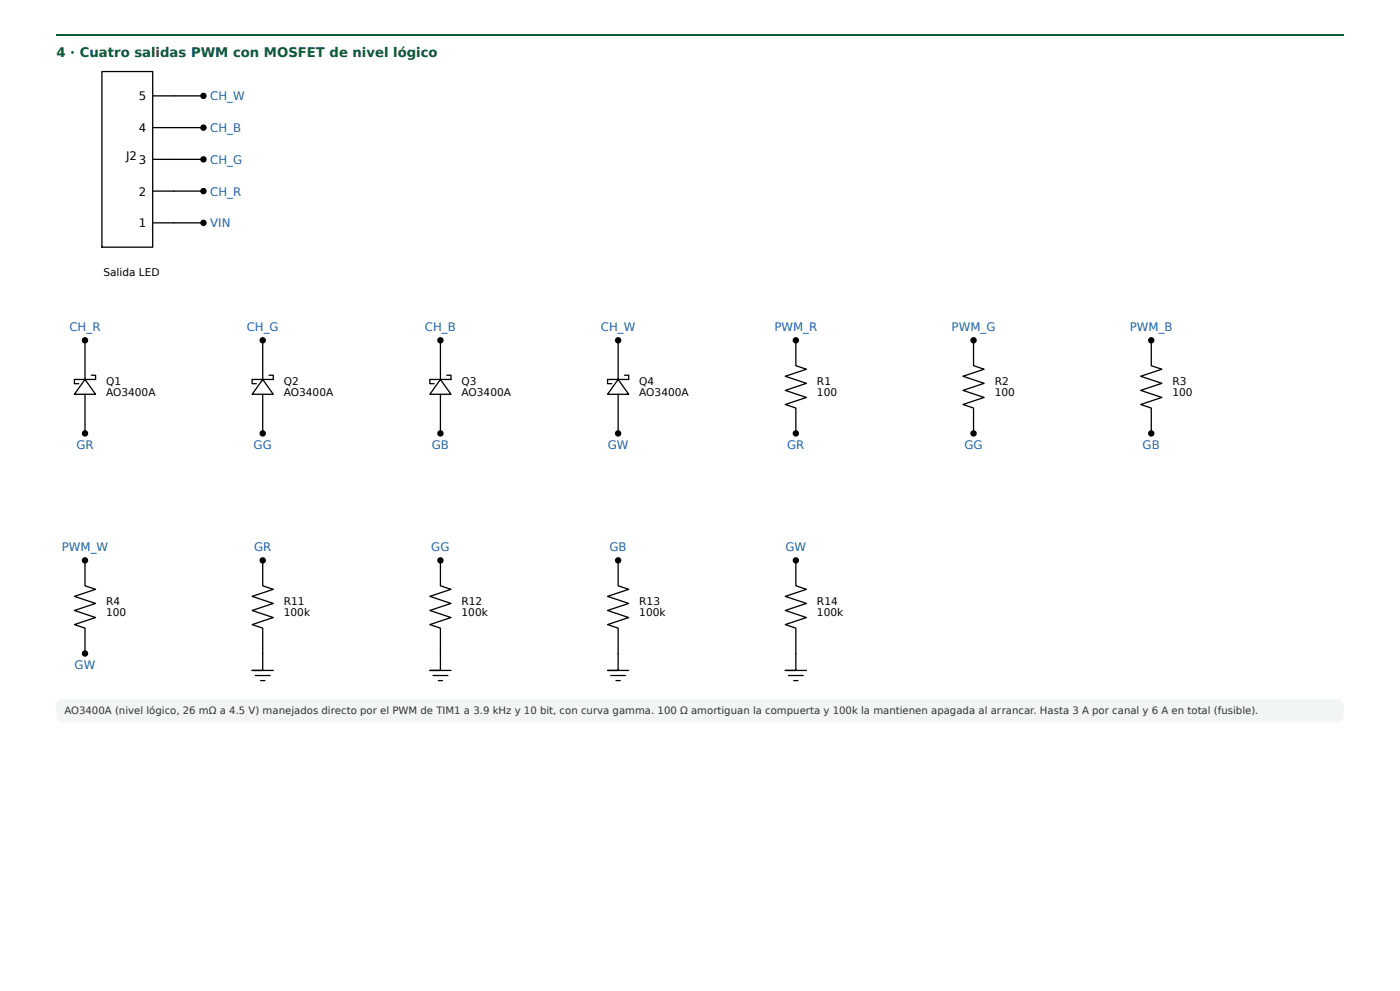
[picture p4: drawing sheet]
<svg xmlns="http://www.w3.org/2000/svg" width="420mm" height="297mm" viewBox="0 0 420 297" stroke-linecap="round" stroke-linejoin="round" font-family="sans-serif">
<path d="M16.9 10.3h386.3v.5h-386.3z" fill="#0b5d36"/>
<path d="M17.4 210.3l1.1-.5h383.1a1.59 1.59 0 0 1 1.6 1.6v3.7a1.59 1.59 0 0 1-1.6 1.6h-383.1a1.59 1.59 0 0 1-1.6-1.6v-3.9z" fill="#f1f6f3"/>
<g fill="none" stroke="#000" stroke-width=".39">
<path d="M30.6 21.5h15.2v52.7h-15.2zM45.8 38.3h15.3M45.8 28.8h15.3M45.8 57.3h15.3M45.8 47.8h15.3M45.8 66.9h15.3M25.5 113.9l3.2 4.4h-6.4zM25.5 102.1v11.8M25.5 118.3v11.7M27.4 112.6h1.3v1.3h-6.4v1.2h1.3M78.9 113.9l3.1 4.4h-6.3zM78.9 102.1v11.8"/>
<path d="M78.9 118.3v11.7M80.8 112.6h1.2v1.3h-6.3v1.2h1.2M132.2 113.9l3.2 4.4h-6.4zM132.2 102.1v11.8M132.2 118.3v11.7M134.1 112.6h1.3v1.3h-6.4v1.2h1.3M185.5 113.9l3.2 4.4h-6.3zM185.5 102.1v11.8M185.5 118.3v11.7M187.4 112.6h1.3v1.3h-6.3v1.2h1.2M238.9 102.1v7.6l3.1 1.1-6.3 2.1 6.3 2.1-6.3 2.1 6.3 2.2-6.3 2.1 3.2 1v7.6M292.2 102.1v7.6l3.2 1.1-6.4 2.1 6.4 2.1-6.4 2.1 6.4 2.2-6.4 2.1 3.2 1v7.6"/>
<path d="M345.5 102.1v7.6l3.2 1.1-6.3 2.1 6.3 2.1-6.3 2.1 6.3 2.2-6.3 2.1 3.1 1v7.6M25.5 168.1v7.7l3.2 1-6.4 2.1 6.4 2.2-6.4 2.1 6.4 2.1-6.4 2.1 3.2 1.1v7.6M78.9 168.1v7.7l3.1 1-6.3 2.1 6.3 2.2-6.3 2.1 6.3 2.1-6.3 2.1 3.2 1.1v12.7h-3.2h6.3M132.2 168.1v7.7l3.2 1-6.4 2.1 6.4 2.2-6.4 2.1 6.4 2.1-6.4 2.1 3.2 1.1v12.7h-3.2h6.4M185.5 168.1v7.7l3.2 1-6.3 2.1 6.3 2.2-6.3 2.1 6.3 2.1-6.3 2.1 3.1 1.1v12.7h-3.1h6.3M238.9 168.1v7.7l3.1 1-6.3 2.1 6.3 2.2-6.3 2.1 6.3 2.1-6.3 2.1 3.2 1.1v12.7h-3.2h6.3M76.6 202.7h4.5M78.2 204.2h1.3M130 202.7h4.4M131.6 204.2h1.2M183.3 202.7h4.5M184.9 204.2h1.3"/>
<path d="M236.6 202.7h4.5M238.2 204.2h1.3"/>
<circle cx="61.1" cy="38.3" r=".76"/>
<circle cx="61.1" cy="28.8" r=".76"/>
<circle cx="61.1" cy="57.3" r=".76"/>
<circle cx="61.1" cy="47.8" r=".76"/>
<circle cx="61.1" cy="66.9" r=".76"/>
<circle cx="25.5" cy="102.1" r=".76"/>
<circle cx="78.9" cy="102.1" r=".76"/>
<circle cx="132.2" cy="102.1" r=".76"/>
<circle cx="185.5" cy="102.1" r=".76"/>
<circle cx="238.9" cy="102.1" r=".76"/>
<circle cx="292.2" cy="102.1" r=".76"/>
<circle cx="345.5" cy="102.1" r=".76"/>
<circle cx="25.5" cy="130" r=".76"/>
<circle cx="78.9" cy="130" r=".76"/>
<circle cx="132.2" cy="130" r=".76"/>
<circle cx="185.5" cy="130" r=".76"/>
<circle cx="238.9" cy="130" r=".76"/>
<circle cx="292.2" cy="130" r=".76"/>
<circle cx="345.5" cy="130" r=".76"/>
<circle cx="25.5" cy="168.1" r=".76"/>
<circle cx="78.9" cy="168.1" r=".76"/>
<circle cx="132.2" cy="168.1" r=".76"/>
<circle cx="185.5" cy="168.1" r=".76"/>
<circle cx="238.9" cy="168.1" r=".76"/>
<circle cx="25.5" cy="196.1" r=".76"/>
</g>
<g fill="#000">
<circle cx="61.1" cy="38.3" r=".76"/>
<circle cx="61.1" cy="28.8" r=".76"/>
<circle cx="61.1" cy="57.3" r=".76"/>
<circle cx="61.1" cy="47.8" r=".76"/>
<circle cx="61.1" cy="66.9" r=".76"/>
<circle cx="25.5" cy="102.1" r=".76"/>
<circle cx="78.9" cy="102.1" r=".76"/>
<circle cx="132.2" cy="102.1" r=".76"/>
<circle cx="185.5" cy="102.1" r=".76"/>
<circle cx="238.9" cy="102.1" r=".76"/>
<circle cx="292.2" cy="102.1" r=".76"/>
<circle cx="345.5" cy="102.1" r=".76"/>
<circle cx="25.5" cy="130" r=".76"/>
<circle cx="78.9" cy="130" r=".76"/>
<circle cx="132.2" cy="130" r=".76"/>
<circle cx="185.5" cy="130" r=".76"/>
<circle cx="238.9" cy="130" r=".76"/>
<circle cx="292.2" cy="130" r=".76"/>
<circle cx="345.5" cy="130" r=".76"/>
<circle cx="25.5" cy="168.1" r=".76"/>
<circle cx="78.9" cy="168.1" r=".76"/>
<circle cx="132.2" cy="168.1" r=".76"/>
<circle cx="185.5" cy="168.1" r=".76"/>
<circle cx="238.9" cy="168.1" r=".76"/>
<circle cx="25.5" cy="196.1" r=".76"/>
</g>
<text font-size="4" fill="#0b5d36" x="16.9" y="17.2">4 · Cuatro salidas PWM con MOSFET de nivel lógico</text>
<g font-size="3.5">
<text x="41.7" y="30.1">5</text>
<text x="41.7" y="39.6">4</text>
<text x="37.8" y="47.9">J2</text>
<text x="41.7" y="49.1">3</text>
<text x="41.7" y="58.7">2</text>
<text x="41.7" y="68.2">1</text>
</g>
<g font-size="3.5" fill="#1a5fb4">
<text x="63.1" y="30.1">CH_W</text>
<text x="63.1" y="39.6">CH_B</text>
<text x="63.1" y="49.1">CH_G</text>
<text x="63.1" y="58.7">CH_R</text>
<text x="63.1" y="68.2">VIN</text>
<text x="20.8" y="99.3">CH_R</text>
<text x="74" y="99.3">CH_G</text>
<text x="127.5" y="99.3">CH_B</text>
<text x="180.3" y="99.3">CH_W</text>
<text x="232.4" y="99.3">PWM_R</text>
<text x="285.6" y="99.3">PWM_G</text>
<text x="339.1" y="99.3">PWM_B</text>
<text x="22.9" y="134.7">GR</text>
<text x="76.1" y="134.7">GG</text>
<text x="129.6" y="134.7">GB</text>
<text x="182.4" y="134.7">GW</text>
<text x="236.3" y="134.7">GR</text>
<text x="289.5" y="134.7">GG</text>
<text x="343" y="134.7">GB</text>
<text x="18.6" y="165.3">PWM_W</text>
<text x="76.3" y="165.3">GR</text>
<text x="129.5" y="165.3">GG</text>
<text x="182.9" y="165.3">GB</text>
<text x="235.8" y="165.3">GW</text>
<text x="22.4" y="200.8">GW</text>
</g>
<g font-size="3.2">
<text x="31" y="82.8">Salida LED</text>
<text x="31.9" y="115.5">Q1</text>
<text x="31.9" y="118.7">AO3400A</text>
<text x="85.2" y="115.5">Q2</text>
<text x="85.2" y="118.7">AO3400A</text>
<text x="138.5" y="115.5">Q3</text>
<text x="138.5" y="118.7">AO3400A</text>
<text x="191.9" y="115.5">Q4</text>
<text x="191.9" y="118.7">AO3400A</text>
<text x="245.2" y="115.5">R1</text>
<text x="245.2" y="118.7">100</text>
<text x="298.6" y="115.5">R2</text>
<text x="298.6" y="118.7">100</text>
<text x="351.9" y="115.5">R3</text>
<text x="351.9" y="118.7">100</text>
<text x="31.9" y="181.6">R4</text>
<text x="31.9" y="184.8">100</text>
<text x="85.2" y="181.6">R11</text>
<text x="85.2" y="184.8">100k</text>
<text x="138.5" y="181.6">R12</text>
<text x="138.5" y="184.8">100k</text>
<text x="191.9" y="181.6">R13</text>
<text x="191.9" y="184.8">100k</text>
<text x="245.2" y="181.6">R14</text>
<text x="245.2" y="184.8">100k</text>
</g>
<text font-size="3" fill="#333" x="19.3" y="214.3">AO3400A (nivel lógico, 26 mΩ a 4.5 V) manejados directo por el PWM de TIM1 a 3.9 kHz y 10 bit, con curva gamma. 100 Ω amortiguan la compuerta y 100k la mantienen apagada al arrancar. Hasta 3 A por canal y 6 A en total (fusible).</text>
</svg>
